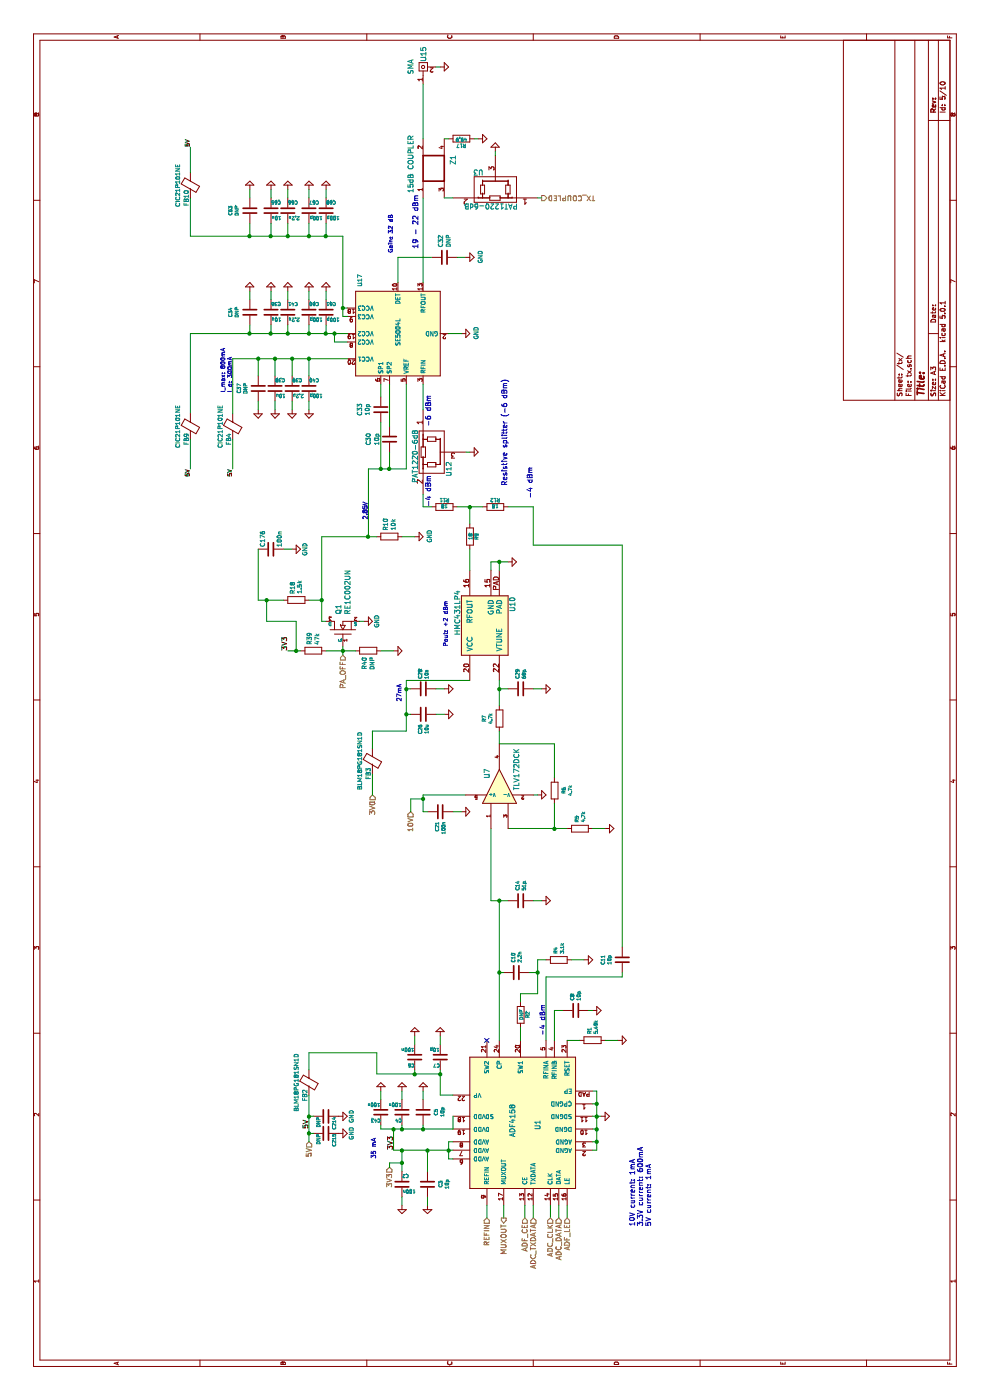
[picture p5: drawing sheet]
EESchema Schematic File Version 4
LIBS:fmcw-cache
EELAYER 26 0
EELAYER END
$Descr A3 16535 11693
encoding utf-8
Sheet 5 10
Title ""
Date ""
Rev ""
Comp ""
Comment1 ""
Comment2 ""
Comment3 ""
Comment4 ""
$EndDescr
$Comp
L fmcw-rescue:HMC431LP4-fmcw3-rescue U10
U 1 1
P 9100 5700
F 0 "U10" H 9400 5350 60  0000 C CNN
F 1 "HMC431LP4" H 9300 6000 60  0000 C CNN
F 2 "fmcw:VQFN-24" H 9100 5700 60  0001 C CNN
F 3 "http://www.analog.com/media/en/technical-documentation/data-sheets/hmc431.pdf" H 9100 5700 60  0001 C CNN
F 4 "" H 9100 5700 60  0001 C CNN "manf#"
F 5 "HMC431LP4ETR" H 0   0   50  0001 C CNN "MFN"
	1    9100 5700
	1    0    0    -1  
$EndComp
$Comp
L fmcw-rescue:ADF4158-fmcw3-rescue U1
U 1 1
P 1500 6150
F 0 "U1" H 3250 5950 60  0000 C CNN
F 1 "ADF4158" H 3300 6250 60  0000 C CNN
F 2 "fmcw:VFQFN-24" H 1500 6150 60  0001 C CNN
F 3 "http://www.analog.com/media/en/technical-documentation/data-sheets/ADF4158.pdf" H 1500 6150 60  0001 C CNN
F 4 "" H 1500 6150 60  0001 C CNN "manf#"
F 5 "ADF4158CCPZ" H 0   0   50  0001 C CNN "MFN"
	1    1500 6150
	1    0    0    -1  
$EndComp
$Comp
L fmcw-rescue:SMA-fmcw3-rescue U15
U 1 1
P 15750 5000
F 0 "U15" H 15900 5000 60  0000 C CNN
F 1 "SMA" H 15750 5150 60  0000 C CNN
F 2 "fmcw:CONSMA003.062" H 15750 5000 60  0001 C CNN
F 3 "" H 15750 5000 60  0000 C CNN
F 4 "" H 15750 5000 60  0001 C CNN "manf#"
F 5 "CONSMA003.062" H 0   0   50  0001 C CNN "MFN"
	1    15750 5000
	1    0    0    -1  
$EndComp
$Comp
L Device:C C3
U 1 1
P 2550 5050
F 0 "C3" V 2703 5050 40  0000 C CNN
F 1 "10p" V 2779 5050 40  0000 C CNN
F 2 "Capacitor_SMD:C_0402_1005Metric" H 2588 4900 30  0001 C CNN
F 3 "" H 2550 5050 60  0000 C CNN
	1    2550 5050
	0    1    1    0   
$EndComp
$Comp
L Device:C C2
U 1 1
P 2550 4750
F 0 "C2" H 2550 4850 40  0000 L CNN
F 1 "100n" H 2556 4665 40  0000 L CNN
F 2 "Capacitor_SMD:C_0402_1005Metric" H 2588 4600 30  0001 C CNN
F 3 "" H 2550 4750 60  0000 C CNN
	1    2550 4750
	0    1    1    0   
$EndComp
$Comp
L power:GND #PWR085
U 1 1
P 2300 5050
F 0 "#PWR085" H 2300 5050 30  0001 C CNN
F 1 "GND" H 2300 4980 30  0001 C CNN
F 2 "" H 2300 5050 60  0000 C CNN
F 3 "" H 2300 5050 60  0000 C CNN
	1    2300 5050
	0    1    1    0   
$EndComp
$Comp
L power:GND #PWR086
U 1 1
P 2300 4750
F 0 "#PWR086" H 2300 4750 30  0001 C CNN
F 1 "GND" H 2300 4680 30  0001 C CNN
F 2 "" H 2300 4750 60  0000 C CNN
F 3 "" H 2300 4750 60  0000 C CNN
	1    2300 4750
	0    1    1    0   
$EndComp
$Comp
L Device:C C5
U 1 1
P 3400 5000
F 0 "C5" V 3247 5000 40  0000 C CNN
F 1 "10p" V 3171 5000 40  0000 C CNN
F 2 "Capacitor_SMD:C_0402_1005Metric" H 3438 4850 30  0001 C CNN
F 3 "" H 3400 5000 60  0000 C CNN
	1    3400 5000
	0    -1   -1   0   
$EndComp
$Comp
L Device:C C4
U 1 1
P 3400 4750
F 0 "C4" H 3400 4850 40  0000 L CNN
F 1 "100n" H 3406 4665 40  0000 L CNN
F 2 "Capacitor_SMD:C_0402_1005Metric" H 3438 4600 30  0001 C CNN
F 3 "" H 3400 4750 60  0000 C CNN
	1    3400 4750
	0    -1   -1   0   
$EndComp
$Comp
L power:GND #PWR087
U 1 1
P 3650 4500
F 0 "#PWR087" H 3650 4500 30  0001 C CNN
F 1 "GND" H 3650 4430 30  0001 C CNN
F 2 "" H 3650 4500 60  0000 C CNN
F 3 "" H 3650 4500 60  0000 C CNN
	1    3650 4500
	0    -1   -1   0   
$EndComp
$Comp
L power:GND #PWR088
U 1 1
P 3650 5000
F 0 "#PWR088" H 3650 5000 30  0001 C CNN
F 1 "GND" H 3650 4930 30  0001 C CNN
F 2 "" H 3650 5000 60  0000 C CNN
F 3 "" H 3650 5000 60  0000 C CNN
	1    3650 5000
	0    -1   -1   0   
$EndComp
$Comp
L Device:C C7
U 1 1
P 4050 5200
F 0 "C7" H 4050 5300 40  0000 L CNN
F 1 "10p" H 4056 5115 40  0000 L CNN
F 2 "Capacitor_SMD:C_0402_1005Metric" H 4088 5050 30  0001 C CNN
F 3 "" H 4050 5200 60  0000 C CNN
	1    4050 5200
	0    -1   -1   0   
$EndComp
$Comp
L Device:C C6
U 1 1
P 4050 4900
F 0 "C6" H 4050 5000 40  0000 L CNN
F 1 "100n" H 4056 4815 40  0000 L CNN
F 2 "Capacitor_SMD:C_0402_1005Metric" H 4088 4750 30  0001 C CNN
F 3 "" H 4050 4900 60  0000 C CNN
	1    4050 4900
	0    -1   -1   0   
$EndComp
$Comp
L power:GND #PWR089
U 1 1
P 4300 5200
F 0 "#PWR089" H 4300 5200 30  0001 C CNN
F 1 "GND" H 4300 5130 30  0001 C CNN
F 2 "" H 4300 5200 60  0000 C CNN
F 3 "" H 4300 5200 60  0000 C CNN
	1    4300 5200
	0    -1   -1   0   
$EndComp
$Comp
L power:GND #PWR090
U 1 1
P 4300 4900
F 0 "#PWR090" H 4300 4900 30  0001 C CNN
F 1 "GND" H 4300 4830 30  0001 C CNN
F 2 "" H 4300 4900 60  0000 C CNN
F 3 "" H 4300 4900 60  0000 C CNN
	1    4300 4900
	0    -1   -1   0   
$EndComp
$Comp
L power:GND #PWR091
U 1 1
P 15750 5200
F 0 "#PWR091" H 15750 5200 30  0001 C CNN
F 1 "GND" H 15750 5130 30  0001 C CNN
F 2 "" H 15750 5200 60  0000 C CNN
F 3 "" H 15750 5200 60  0000 C CNN
	1    15750 5200
	1    0    0    -1  
$EndComp
$Comp
L power:GND #PWR092
U 1 1
P 3350 7100
F 0 "#PWR092" H 3350 7100 30  0001 C CNN
F 1 "GND" H 3350 7030 30  0001 C CNN
F 2 "" H 3350 7100 60  0000 C CNN
F 3 "" H 3350 7100 60  0000 C CNN
	1    3350 7100
	1    0    0    -1  
$EndComp
$Comp
L Device:C C8
U 1 1
P 4600 6800
F 0 "C8" H 4485 6762 40  0000 R CNN
F 1 "10p" H 4485 6838 40  0000 R CNN
F 2 "Capacitor_SMD:C_0402_1005Metric" H 4638 6650 30  0001 C CNN
F 3 "" H 4600 6800 60  0000 C CNN
	1    4600 6800
	-1   0    0    1   
$EndComp
$Comp
L power:GND #PWR093
U 1 1
P 4600 7000
F 0 "#PWR093" H 4600 7000 30  0001 C CNN
F 1 "GND" H 4600 6930 30  0001 C CNN
F 2 "" H 4600 7000 60  0000 C CNN
F 3 "" H 4600 7000 60  0000 C CNN
	1    4600 7000
	1    0    0    -1  
$EndComp
$Comp
L Device:R R1
U 1 1
P 4250 7000
F 0 "R1" H 4320 7038 40  0000 L CNN
F 1 "5.49k" H 4320 6962 40  0000 L CNN
F 2 "fmcw:R_0402b" V 4180 7000 30  0001 C CNN
F 3 "" H 4250 7000 30  0000 C CNN
	1    4250 7000
	1    0    0    -1  
$EndComp
$Comp
L power:GND #PWR094
U 1 1
P 4250 7300
F 0 "#PWR094" H 4250 7300 30  0001 C CNN
F 1 "GND" H 4250 7230 30  0001 C CNN
F 2 "" H 4250 7300 60  0000 C CNN
F 3 "" H 4250 7300 60  0000 C CNN
	1    4250 7300
	1    0    0    -1  
$EndComp
$Comp
L Device:C C10
U 1 1
P 5050 6100
F 0 "C10" H 5165 6138 40  0000 L CNN
F 1 "2.2n" H 5165 6062 40  0000 L CNN
F 2 "Capacitor_SMD:C_0402_1005Metric" H 5088 5950 30  0001 C CNN
F 3 "" H 5050 6100 60  0000 C CNN
	1    5050 6100
	1    0    0    -1  
$EndComp
$Comp
L Device:R R2
U 1 1
P 4550 6150
F 0 "R2" V 4630 6150 40  0000 C CNN
F 1 "DNP" V 4557 6151 40  0000 C CNN
F 2 "fmcw:R_0402b" V 4480 6150 30  0001 C CNN
F 3 "" H 4550 6150 30  0000 C CNN
	1    4550 6150
	0    1    1    0   
$EndComp
$Comp
L Device:R R4
U 1 1
P 5200 6600
F 0 "R4" H 5270 6638 40  0000 L CNN
F 1 "3.1k" H 5270 6562 40  0000 L CNN
F 2 "fmcw:R_0402b" V 5130 6600 30  0001 C CNN
F 3 "" H 5200 6600 30  0000 C CNN
	1    5200 6600
	1    0    0    -1  
$EndComp
$Comp
L power:GND #PWR095
U 1 1
P 5200 6900
F 0 "#PWR095" H 5200 6900 30  0001 C CNN
F 1 "GND" H 5200 6830 30  0001 C CNN
F 2 "" H 5200 6900 60  0000 C CNN
F 3 "" H 5200 6900 60  0000 C CNN
	1    5200 6900
	1    0    0    -1  
$EndComp
$Comp
L Device:C C26
U 1 1
P 8100 5000
F 0 "C26" H 7985 5038 40  0000 R CNN
F 1 "10u" H 7985 4962 40  0000 R CNN
F 2 "Capacitor_SMD:C_0805_2012Metric" H 8138 4850 30  0001 C CNN
F 3 "" H 8100 5000 60  0000 C CNN
F 4 "885012107014" H 0   0   50  0001 C CNN "MFN"
	1    8100 5000
	1    0    0    -1  
$EndComp
$Comp
L Device:C C28
U 1 1
P 8400 5000
F 0 "C28" H 8515 5038 40  0000 L CNN
F 1 "10n" H 8515 4962 40  0000 L CNN
F 2 "Capacitor_SMD:C_0402_1005Metric" H 8438 4850 30  0001 C CNN
F 3 "" H 8400 5000 60  0000 C CNN
	1    8400 5000
	1    0    0    -1  
$EndComp
$Comp
L power:GND #PWR096
U 1 1
P 8400 5250
F 0 "#PWR096" H 8400 5250 30  0001 C CNN
F 1 "GND" H 8400 5180 30  0001 C CNN
F 2 "" H 8400 5250 60  0000 C CNN
F 3 "" H 8400 5250 60  0000 C CNN
	1    8400 5250
	1    0    0    -1  
$EndComp
$Comp
L power:GND #PWR097
U 1 1
P 8100 5250
F 0 "#PWR097" H 8100 5250 30  0001 C CNN
F 1 "GND" H 8100 5180 30  0001 C CNN
F 2 "" H 8100 5250 60  0000 C CNN
F 3 "" H 8100 5250 60  0000 C CNN
	1    8100 5250
	1    0    0    -1  
$EndComp
$Comp
L power:GND #PWR098
U 1 1
P 9900 6000
F 0 "#PWR098" H 9900 6000 30  0001 C CNN
F 1 "GND" H 9900 5930 30  0001 C CNN
F 2 "" H 9900 6000 60  0000 C CNN
F 3 "" H 9900 6000 60  0000 C CNN
	1    9900 6000
	1    0    0    -1  
$EndComp
$Comp
L Device:R R11
U 1 1
P 10550 5250
F 0 "R11" V 10630 5250 40  0000 C CNN
F 1 "18" V 10557 5251 40  0000 C CNN
F 2 "fmcw:R_0402b" V 10480 5250 30  0001 C CNN
F 3 "" H 10550 5250 30  0000 C CNN
	1    10550 5250
	1    0    0    -1  
$EndComp
$Comp
L Device:R R12
U 1 1
P 10550 5850
F 0 "R12" V 10630 5850 40  0000 C CNN
F 1 "18" V 10557 5851 40  0000 C CNN
F 2 "fmcw:R_0402b" V 10480 5850 30  0001 C CNN
F 3 "" H 10550 5850 30  0000 C CNN
	1    10550 5850
	1    0    0    -1  
$EndComp
Text Notes 10800 6000 0    60   ~ 0
Resistive splitter (-6 dBm)
Text Notes 8900 5300 0    50   ~ 0
Pout: +2 dBm
Text Notes 4300 6450 0    60   ~ 0
-4 dBm
Text Notes 10550 5100 0    60   ~ 0
-4 dBm
$Comp
L fmcw-rescue:PAT1220-fmcw3-rescue U12
U 1 1
P 11200 5000
F 0 "U12" H 11400 4700 60  0000 C CNN
F 1 "PAT1220-6dB" H 11250 5100 60  0000 C CNN
F 2 "fmcw:PAT1220" H 11200 5000 60  0001 C CNN
F 3 "" H 11200 5000 60  0000 C CNN
	1    11200 5000
	-1   0    0    -1  
$EndComp
$Comp
L power:GND #PWR099
U 1 1
P 11200 5550
F 0 "#PWR099" H 11200 5550 30  0001 C CNN
F 1 "GND" H 11200 5480 30  0001 C CNN
F 2 "" H 11200 5550 60  0000 C CNN
F 3 "" H 11200 5550 60  0000 C CNN
	1    11200 5550
	1    0    0    -1  
$EndComp
Text Notes 8250 4750 0    50   ~ 0
27mA
Text Notes 11500 5100 0    60   ~ 0
-6 dBm
Text Label 2950 4650 0    60   ~ 0
3V3
$Comp
L Device:C C40
U 1 1
P 11950 3650
F 0 "C40" H 11950 3750 40  0000 L CNN
F 1 "100p" H 11956 3565 40  0000 L CNN
F 2 "Capacitor_SMD:C_0402_1005Metric" H 11988 3500 30  0001 C CNN
F 3 "" H 11950 3650 60  0000 C CNN
	1    11950 3650
	0    1    1    0   
$EndComp
$Comp
L Device:C C39
U 1 1
P 11950 3450
F 0 "C39" H 11950 3550 40  0000 L CNN
F 1 "2.2u" H 11956 3365 40  0000 L CNN
F 2 "Capacitor_SMD:C_0603_1608Metric" H 11988 3300 30  0001 C CNN
F 3 "" H 11950 3450 60  0000 C CNN
	1    11950 3450
	0    1    1    0   
$EndComp
$Comp
L Device:C C38
U 1 1
P 11950 3250
F 0 "C38" H 11950 3350 40  0000 L CNN
F 1 "10u" H 11956 3165 40  0000 L CNN
F 2 "Capacitor_SMD:C_0805_2012Metric" H 11988 3100 30  0001 C CNN
F 3 "" H 11950 3250 60  0000 C CNN
F 4 "885012107014" H 0   0   50  0001 C CNN "MFN"
	1    11950 3250
	0    1    1    0   
$EndComp
$Comp
L power:GND #PWR0104
U 1 1
P 11700 3050
F 0 "#PWR0104" H 11700 3050 30  0001 C CNN
F 1 "GND" H 11700 2980 30  0001 C CNN
F 2 "" H 11700 3050 60  0000 C CNN
F 3 "" H 11700 3050 60  0000 C CNN
	1    11700 3050
	0    1    1    0   
$EndComp
$Comp
L Device:C C37
U 1 1
P 11950 3050
F 0 "C37" V 11721 3050 40  0000 C CNN
F 1 "DNP" V 11797 3050 40  0000 C CNN
F 2 "Capacitor_SMD:C_0603_1608Metric" H 11988 2900 30  0001 C CNN
F 3 "" H 11950 3050 60  0000 C CNN
	1    11950 3050
	0    1    1    0   
$EndComp
Text Label 11000 2750 2    50   ~ 0
5V
Text Notes 13550 4650 0    50   ~ 0
Gain: 32 dB
Text Notes 13600 4950 0    60   ~ 0
19 - 22 dBm
$Comp
L power:GND #PWR0110
U 1 1
P 7150 6350
F 0 "#PWR0110" H 7150 6350 30  0001 C CNN
F 1 "GND" H 7150 6280 30  0001 C CNN
F 2 "" H 7150 6350 60  0000 C CNN
F 3 "" H 7150 6350 60  0000 C CNN
	1    7150 6350
	1    0    0    -1  
$EndComp
$Comp
L Device:C C21
U 1 1
P 6950 5200
F 0 "C21" H 6835 5238 40  0000 R CNN
F 1 "100n" H 6835 5162 40  0000 R CNN
F 2 "Capacitor_SMD:C_0402_1005Metric" H 6988 5050 30  0001 C CNN
F 3 "" H 6950 5200 60  0000 C CNN
	1    6950 5200
	1    0    0    -1  
$EndComp
$Comp
L power:GND #PWR0111
U 1 1
P 6950 5450
F 0 "#PWR0111" H 6950 5450 30  0001 C CNN
F 1 "GND" H 6950 5380 30  0001 C CNN
F 2 "" H 6950 5450 60  0000 C CNN
F 3 "" H 6950 5450 60  0000 C CNN
	1    6950 5450
	1    0    0    -1  
$EndComp
Text Notes 10650 6300 0    60   ~ 0
-4 dBm
$Comp
L Device:R R7
U 1 1
P 8050 5900
F 0 "R7" V 7866 5900 40  0000 C CNN
F 1 "4.7k" V 7942 5900 40  0000 C CNN
F 2 "fmcw:R_0402b" V 7980 5900 30  0001 C CNN
F 3 "" H 8050 5900 30  0000 C CNN
	1    8050 5900
	0    1    1    0   
$EndComp
$Comp
L Device:C C29
U 1 1
P 8400 6150
F 0 "C29" H 8515 6188 40  0000 L CNN
F 1 "68p" H 8515 6112 40  0000 L CNN
F 2 "Capacitor_SMD:C_0402_1005Metric" H 8438 6000 30  0001 C CNN
F 3 "" H 8400 6150 60  0000 C CNN
	1    8400 6150
	1    0    0    -1  
$EndComp
$Comp
L power:GND #PWR0112
U 1 1
P 8400 6400
F 0 "#PWR0112" H 8400 6400 30  0001 C CNN
F 1 "GND" H 8400 6330 30  0001 C CNN
F 2 "" H 8400 6400 60  0000 C CNN
F 3 "" H 8400 6400 60  0000 C CNN
	1    8400 6400
	1    0    0    -1  
$EndComp
$Comp
L Device:R R6
U 1 1
P 7200 6550
F 0 "R6" V 7308 6550 40  0000 C CNN
F 1 "4.7k" V 7384 6550 40  0000 C CNN
F 2 "fmcw:R_0402b" V 7130 6550 30  0001 C CNN
F 3 "" H 7200 6550 30  0000 C CNN
	1    7200 6550
	0    1    1    0   
$EndComp
$Comp
L Device:R R5
U 1 1
P 6750 6850
F 0 "R5" H 6820 6888 40  0000 L CNN
F 1 "4.7k" H 6820 6812 40  0000 L CNN
F 2 "fmcw:R_0402b" V 6680 6850 30  0001 C CNN
F 3 "" H 6750 6850 30  0000 C CNN
	1    6750 6850
	1    0    0    -1  
$EndComp
$Comp
L power:GND #PWR0113
U 1 1
P 6750 7150
F 0 "#PWR0113" H 6750 7150 30  0001 C CNN
F 1 "GND" H 6750 7080 30  0001 C CNN
F 2 "" H 6750 7150 60  0000 C CNN
F 3 "" H 6750 7150 60  0000 C CNN
	1    6750 7150
	1    0    0    -1  
$EndComp
$Comp
L Device:C C14
U 1 1
P 5900 6150
F 0 "C14" H 6015 6188 40  0000 L CNN
F 1 "51p" H 6015 6112 40  0000 L CNN
F 2 "Capacitor_SMD:C_0402_1005Metric" H 5938 6000 30  0001 C CNN
F 3 "" H 5900 6150 60  0000 C CNN
	1    5900 6150
	1    0    0    -1  
$EndComp
$Comp
L power:GND #PWR0114
U 1 1
P 5900 6400
F 0 "#PWR0114" H 5900 6400 30  0001 C CNN
F 1 "GND" H 5900 6330 30  0001 C CNN
F 2 "" H 5900 6400 60  0000 C CNN
F 3 "" H 5900 6400 60  0000 C CNN
	1    5900 6400
	1    0    0    -1  
$EndComp
$Comp
L fmcw-rescue:PAT1220-fmcw3-rescue U3
U 1 1
P 14200 5850
F 0 "U3" H 14400 5550 60  0000 C CNN
F 1 "PAT1220-6dB" H 14250 5950 60  0000 C CNN
F 2 "fmcw:PAT1220" H 14200 5850 60  0001 C CNN
F 3 "" H 14200 5850 60  0000 C CNN
	1    14200 5850
	0    -1   -1   0   
$EndComp
$Comp
L power:GND #PWR0115
U 1 1
P 14750 5850
F 0 "#PWR0115" H 14750 5850 30  0001 C CNN
F 1 "GND" H 14750 5780 30  0001 C CNN
F 2 "" H 14750 5850 60  0000 C CNN
F 3 "" H 14750 5850 60  0000 C CNN
	1    14750 5850
	0    -1   -1   0   
$EndComp
$Comp
L Device:C C11
U 1 1
P 5200 7350
F 0 "C11" V 4971 7350 40  0000 C CNN
F 1 "10p" V 5047 7350 40  0000 C CNN
F 2 "Capacitor_SMD:C_0402_1005Metric" H 5238 7200 30  0001 C CNN
F 3 "" H 5200 7350 60  0000 C CNN
	1    5200 7350
	0    1    1    0   
$EndComp
$Comp
L fmcw-rescue:BRANCHLINE-fmcw3-rescue Z1
U 1 1
P 14550 5150
F 0 "Z1" H 14650 4950 60  0000 C CNN
F 1 "15dB COUPLER" H 14600 5450 60  0000 C CNN
F 2 "fmcw:coupler" H 14600 5000 60  0001 C CNN
F 3 "" H 14600 5000 60  0000 C CNN
	1    14550 5150
	1    0    0    -1  
$EndComp
Text Notes 2850 4450 0    50   ~ 0
35 mA
Text Notes 11900 2750 0    50   ~ 0
I_max: 800mA\nI_q: 300mA
$Comp
L Device:R R18
U 1 1
P 9450 3500
F 0 "R18" H 9520 3545 50  0000 L CNN
F 1 "1.5k" H 9520 3462 50  0000 L CNN
F 2 "fmcw:R_0402b" V 9380 3500 30  0001 C CNN
F 3 "" H 9450 3500 30  0000 C CNN
	1    9450 3500
	1    0    0    -1  
$EndComp
$Comp
L Device:R R17
U 1 1
P 14900 5450
F 0 "R17" V 14980 5450 40  0000 C CNN
F 1 "49.9" V 14907 5451 40  0000 C CNN
F 2 "fmcw:R_0402b" V 14830 5450 30  0001 C CNN
F 3 "" H 14900 5450 30  0000 C CNN
	1    14900 5450
	-1   0    0    1   
$EndComp
$Comp
L power:GND #PWR0116
U 1 1
P 14900 5650
F 0 "#PWR0116" H 14900 5650 30  0001 C CNN
F 1 "GND" H 14900 5580 30  0001 C CNN
F 2 "" H 14900 5650 60  0000 C CNN
F 3 "" H 14900 5650 60  0000 C CNN
	1    14900 5650
	1    0    0    -1  
$EndComp
$Comp
L Device:C C43
U 1 1
P 3400 4500
F 0 "C43" H 3400 4600 40  0000 L CNN
F 1 "100n" H 3406 4415 40  0000 L CNN
F 2 "Capacitor_SMD:C_0402_1005Metric" H 3438 4350 30  0001 C CNN
F 3 "" H 3400 4500 60  0000 C CNN
	1    3400 4500
	0    -1   -1   0   
$EndComp
$Comp
L power:GND #PWR0117
U 1 1
P 3650 4750
F 0 "#PWR0117" H 3650 4750 30  0001 C CNN
F 1 "GND" H 3650 4680 30  0001 C CNN
F 2 "" H 3650 4750 60  0000 C CNN
F 3 "" H 3650 4750 60  0000 C CNN
	1    3650 4750
	0    -1   -1   0   
$EndComp
$Comp
L fmcw-rescue:MOS_N_GSD-fmcw3-rescue Q1
U 1 1
P 9100 4050
F 0 "Q1" H 9277 4103 60  0000 L CNN
F 1 "RE1C002UN" H 9277 3997 60  0000 L CNN
F 2 "fmcw:SOT-416" H 9100 4050 60  0001 C CNN
F 3 "" H 9100 4050 60  0000 C CNN
	1    9100 4050
	1    0    0    -1  
$EndComp
NoConn ~ 4250 5750
Wire Wire Line
	2300 4750 2400 4750
Wire Wire Line
	2300 5050 2400 5050
Wire Wire Line
	2850 5350 2850 5300
Wire Wire Line
	2850 5300 2950 5300
Wire Wire Line
	2950 4650 2950 4750
Wire Wire Line
	3050 5300 3050 5350
Connection ~ 2950 5300
Wire Wire Line
	2700 5050 2950 5050
Wire Wire Line
	2700 4750 2800 4750
Connection ~ 2950 5050
Connection ~ 2950 4750
Wire Wire Line
	3200 5350 3350 5350
Wire Wire Line
	3200 4500 3200 4650
Connection ~ 3200 5000
Wire Wire Line
	3200 4650 2950 4650
Connection ~ 3200 4750
Wire Wire Line
	3550 5000 3650 5000
Wire Wire Line
	3550 4500 3650 4500
Wire Wire Line
	3850 4450 3850 4900
Wire Wire Line
	3600 5200 3600 5350
Wire Wire Line
	4200 4900 4300 4900
Wire Wire Line
	4200 5200 4300 5200
Wire Wire Line
	15750 5150 15750 5200
Wire Wire Line
	2950 7000 2950 7050
Wire Wire Line
	2950 7050 3050 7050
Wire Wire Line
	3050 7050 3050 7000
Wire Wire Line
	3200 7050 3200 7000
Connection ~ 3050 7050
Wire Wire Line
	3350 7000 3350 7050
Connection ~ 3200 7050
Wire Wire Line
	3500 7050 3500 7000
Connection ~ 3350 7050
Wire Wire Line
	3650 7050 3650 7000
Connection ~ 3500 7050
Wire Wire Line
	4250 6700 4250 6850
Wire Wire Line
	4250 7150 4250 7300
Wire Wire Line
	2150 6500 2300 6500
Wire Wire Line
	2150 6600 2300 6600
Wire Wire Line
	2150 6700 2300 6700
Wire Wire Line
	2150 6200 2300 6200
Wire Wire Line
	2150 6300 2300 6300
Wire Wire Line
	4800 6350 5050 6350
Wire Wire Line
	5050 6250 5050 6350
Wire Wire Line
	4800 6350 4800 6150
Connection ~ 5050 6350
Wire Wire Line
	4250 6150 4400 6150
Wire Wire Line
	4250 5900 5050 5900
Connection ~ 5050 5900
Wire Wire Line
	8500 4800 8500 5550
Wire Wire Line
	7900 4800 8100 4800
Connection ~ 8400 4800
Wire Wire Line
	8100 5150 8100 5250
Wire Wire Line
	8400 5150 8400 5250
Wire Wire Line
	9900 5800 9900 5900
Wire Wire Line
	9900 5800 9800 5800
Wire Wire Line
	9800 5900 9900 5900
Connection ~ 9900 5900
Wire Wire Line
	10550 5400 10550 5550
Connection ~ 10550 5550
Wire Wire Line
	4250 6450 5000 6450
Wire Wire Line
	5000 6450 5000 7350
Wire Wire Line
	11200 5500 11200 5550
Wire Wire Line
	7150 6300 7150 6350
Wire Wire Line
	6950 5350 6950 5450
Wire Wire Line
	7150 5000 7150 5500
Wire Wire Line
	6950 5000 7100 5000
Wire Wire Line
	10550 6300 10100 6300
Wire Wire Line
	8200 5900 8400 5900
Wire Wire Line
	8400 5900 8400 6000
Connection ~ 8400 5900
Wire Wire Line
	7750 5900 7900 5900
Wire Wire Line
	8400 6300 8400 6400
Wire Wire Line
	7750 6550 7750 5900
Wire Wire Line
	7350 6550 7750 6550
Wire Wire Line
	6750 6550 7050 6550
Wire Wire Line
	6750 6000 6750 6550
Connection ~ 6750 6550
Wire Wire Line
	6750 7000 6750 7150
Wire Wire Line
	5200 6750 5200 6900
Wire Wire Line
	5900 5800 5900 5900
Connection ~ 5900 5900
Wire Wire Line
	5900 6300 5900 6400
Wire Wire Line
	2150 5950 2300 5950
Wire Wire Line
	2150 5750 2300 5750
Wire Wire Line
	14700 5850 14750 5850
Wire Wire Line
	10100 6300 10100 7350
Wire Wire Line
	10100 7350 5350 7350
Wire Wire Line
	9450 3050 9450 3150
Wire Wire Line
	9200 3800 9450 3800
Wire Wire Line
	9200 3800 9200 3850
Connection ~ 9450 3800
Wire Wire Line
	9200 4300 9200 4250
Wire Wire Line
	8800 4050 8850 4050
Wire Wire Line
	10550 6000 10550 6300
Wire Wire Line
	14900 5600 14900 5650
Wire Wire Line
	14200 6350 14200 6400
Wire Wire Line
	14200 5250 14200 5350
Connection ~ 3200 4650
Wire Wire Line
	3550 4750 3650 4750
Wire Wire Line
	5900 5800 6750 5800
$Comp
L Device:R R39
U 1 1
P 8850 3700
F 0 "R39" H 8920 3746 50  0000 L CNN
F 1 "47k" H 8920 3655 50  0000 L CNN
F 2 "fmcw:R_0402b" V 8780 3700 30  0001 C CNN
F 3 "" H 8850 3700 30  0000 C CNN
	1    8850 3700
	1    0    0    -1  
$EndComp
$Comp
L Device:R R40
U 1 1
P 8850 4350
F 0 "R40" H 8780 4396 50  0000 R CNN
F 1 "DNP" H 8780 4305 50  0000 R CNN
F 2 "fmcw:R_0402b" V 8780 4350 30  0001 C CNN
F 3 "" H 8850 4350 30  0000 C CNN
	1    8850 4350
	1    0    0    -1  
$EndComp
$Comp
L power:GND #PWR0118
U 1 1
P 8850 4650
F 0 "#PWR0118" H 8850 4650 30  0001 C CNN
F 1 "GND" H 8850 4580 30  0001 C CNN
F 2 "" H 8850 4650 60  0000 C CNN
F 3 "" H 8850 4650 60  0000 C CNN
	1    8850 4650
	1    0    0    -1  
$EndComp
Wire Wire Line
	8850 4500 8850 4650
Wire Wire Line
	8850 3850 8850 4050
Connection ~ 8850 4050
Wire Wire Line
	8850 3400 8850 3500
Text Label 8850 3400 0    60   ~ 0
3V3
Wire Wire Line
	10550 5000 10550 5100
Wire Wire Line
	8100 4850 8100 4800
Wire Wire Line
	8400 4800 8400 4850
Wire Wire Line
	6950 5000 6950 5050
Wire Wire Line
	5200 6350 5200 6450
Wire Wire Line
	5000 7350 5050 7350
Wire Wire Line
	5050 5950 5050 5900
Wire Wire Line
	4800 6150 4700 6150
Wire Wire Line
	3850 4900 3900 4900
Connection ~ 3850 5200
Wire Wire Line
	3250 4500 3200 4500
Text HLabel 2150 5750 0    60   Input ~ 0
REFIN
Text HLabel 2150 5950 0    60   Output ~ 0
MUXOUT
Text HLabel 2150 6200 0    60   Input ~ 0
ADF_CE
Text HLabel 2150 6300 0    60   Input ~ 0
ADC_TXDATA
Text HLabel 2150 6500 0    60   Input ~ 0
ADC_CLK
Text HLabel 2150 6600 0    60   Input ~ 0
ADC_DATA
Text HLabel 2150 6700 0    60   Input ~ 0
ADF_LE
Wire Wire Line
	14900 5300 14900 5250
Text HLabel 6950 4850 0    60   Input ~ 0
10V
Wire Wire Line
	6950 4850 7100 4850
Wire Wire Line
	7100 4850 7100 5000
Connection ~ 7100 5000
Text HLabel 3050 3650 0    60   Input ~ 0
5V
Text HLabel 2750 4600 0    60   Input ~ 0
3V3
Wire Wire Line
	2750 4600 2800 4600
Wire Wire Line
	2800 4600 2800 4750
Connection ~ 2800 4750
Text HLabel 14200 6400 3    60   Output ~ 0
TX_COUPLED
Text Notes 2050 7700 0    60   ~ 0
10V current: 1mA\n3.3V current: 600mA\n5V current: 1mA
Text HLabel 7150 4400 0    60   Input ~ 0
3V0
Connection ~ 8100 4800
$Comp
L Device:Ferrite_Bead FB2
U 1 1
P 3750 3650
F 0 "FB2" V 3700 3500 50  0000 C CNN
F 1 "BLM18PG181SN1D" V 3600 3650 50  0000 C CNN
F 2 "fmcw:C_0603b" H 3750 3650 60  0001 C CNN
F 3 "" H 3750 3650 60  0000 C CNN
	1    3750 3650
	0    1    1    0   
$EndComp
Wire Wire Line
	3050 3650 3150 3650
Wire Wire Line
	3600 5200 3850 5200
Wire Wire Line
	4100 4450 3850 4450
Wire Wire Line
	4100 3650 4100 4450
Connection ~ 3850 4900
Wire Wire Line
	3250 4750 3200 4750
Wire Wire Line
	3250 5000 3200 5000
$Comp
L Device:Ferrite_Bead FB4
U 1 1
P 11500 2750
F 0 "FB4" V 11450 2600 50  0000 C CNN
F 1 "CIC21P101NE" V 11350 2750 50  0000 C CNN
F 2 "fmcw:C_0603b" H 11500 2750 60  0001 C CNN
F 3 "" H 11500 2750 60  0000 C CNN
	1    11500 2750
	0    1    1    0   
$EndComp
$Comp
L Device:Ferrite_Bead FB3
U 1 1
P 7550 4400
F 0 "FB3" V 7500 4250 50  0000 C CNN
F 1 "BLM18PG181SN1D" V 7400 4400 50  0000 C CNN
F 2 "fmcw:C_0603b" H 7550 4400 60  0001 C CNN
F 3 "" H 7550 4400 60  0000 C CNN
	1    7550 4400
	0    1    1    0   
$EndComp
Wire Wire Line
	7900 4400 7900 4800
Wire Wire Line
	10700 5000 10550 5000
Text HLabel 8800 4050 0    60   Input ~ 0
PA_OFF
$Comp
L fmcw-rescue:TLV172DCK-fmcw3-rescue U7
U 1 1
P 7250 5900
F 0 "U7" H 7400 6050 60  0000 C CNN
F 1 "TLV172DCK" H 7450 5700 60  0000 C CNN
F 2 "Package_TO_SOT_SMD:SOT-353_SC-70-5" H 7250 5900 60  0001 C CNN
F 3 "http://www.ti.com/lit/ds/symlink/tlv172.pdf" H 7250 5900 60  0001 C CNN
	1    7250 5900
	1    0    0    -1  
$EndComp
$Comp
L power:GND #PWR0120
U 1 1
P 9200 4300
F 0 "#PWR0120" H 9200 4050 50  0001 C CNN
F 1 "GND" H 9200 4150 50  0000 C CNN
F 2 "" H 9200 4300 60  0000 C CNN
F 3 "" H 9200 4300 60  0000 C CNN
	1    9200 4300
	1    0    0    -1  
$EndComp
Wire Wire Line
	9450 3800 9450 3650
$Comp
L Device:C C176
U 1 1
P 10050 3200
F 0 "C176" H 10075 3300 50  0000 L CNN
F 1 "100n" H 10075 3100 50  0000 L CNN
F 2 "Capacitor_SMD:C_0402_1005Metric" H 10088 3050 30  0001 C CNN
F 3 "" H 10050 3200 60  0000 C CNN
	1    10050 3200
	1    0    0    -1  
$EndComp
$Comp
L power:GND #PWR0121
U 1 1
P 10050 3450
F 0 "#PWR0121" H 10050 3200 50  0001 C CNN
F 1 "GND" H 10050 3300 50  0000 C CNN
F 2 "" H 10050 3450 60  0000 C CNN
F 3 "" H 10050 3450 60  0000 C CNN
	1    10050 3450
	1    0    0    -1  
$EndComp
Wire Wire Line
	10050 3050 9450 3050
Connection ~ 9450 3150
$Comp
L Device:C C214
U 1 1
P 3350 3850
F 0 "C214" H 3350 3950 40  0000 L CNN
F 1 "DNP" H 3356 3765 40  0000 L CNN
F 2 "Capacitor_SMD:C_0805_2012Metric" H 3388 3700 30  0001 C CNN
F 3 "" H 3350 3850 60  0000 C CNN
	1    3350 3850
	-1   0    0    1   
$EndComp
$Comp
L power:GND #PWR0122
U 1 1
P 3350 4000
F 0 "#PWR0122" H 3350 3750 50  0001 C CNN
F 1 "GND" H 3350 3850 50  0000 C CNN
F 2 "" H 3350 4000 60  0000 C CNN
F 3 "" H 3350 4000 60  0000 C CNN
	1    3350 4000
	1    0    0    -1  
$EndComp
Wire Wire Line
	3350 3700 3350 3650
Connection ~ 3350 3650
$Comp
L Device:C C215
U 1 1
P 3150 3850
F 0 "C215" H 3150 3950 40  0000 L CNN
F 1 "DNP" H 3156 3765 40  0000 L CNN
F 2 "Capacitor_SMD:C_0805_2012Metric" H 3188 3700 30  0001 C CNN
F 3 "" H 3150 3850 60  0000 C CNN
	1    3150 3850
	-1   0    0    1   
$EndComp
Wire Wire Line
	3150 3700 3150 3650
Connection ~ 3150 3650
$Comp
L power:GND #PWR0123
U 1 1
P 3150 4000
F 0 "#PWR0123" H 3150 3750 50  0001 C CNN
F 1 "GND" H 3150 3850 50  0000 C CNN
F 2 "" H 3150 4000 60  0000 C CNN
F 3 "" H 3150 4000 60  0000 C CNN
	1    3150 4000
	1    0    0    -1  
$EndComp
Wire Wire Line
	2950 5300 3050 5300
Wire Wire Line
	2950 5300 2950 5350
Wire Wire Line
	2950 5050 2950 5300
Wire Wire Line
	2950 4750 2950 5050
Wire Wire Line
	3200 5000 3200 5350
Wire Wire Line
	3200 4750 3200 5000
Wire Wire Line
	3050 7050 3200 7050
Wire Wire Line
	3200 7050 3350 7050
Wire Wire Line
	3350 7050 3350 7100
Wire Wire Line
	3350 7050 3500 7050
Wire Wire Line
	3500 7050 3650 7050
Wire Wire Line
	5050 6350 5200 6350
Wire Wire Line
	5050 5900 5900 5900
Wire Wire Line
	8400 4800 8500 4800
Wire Wire Line
	9900 5900 9900 6000
Wire Wire Line
	10550 5550 10550 5700
Wire Wire Line
	8400 5900 8500 5900
Wire Wire Line
	6750 6550 6750 6700
Wire Wire Line
	5900 5900 5900 6000
Wire Wire Line
	3200 4650 3200 4750
Wire Wire Line
	8850 4050 8900 4050
Wire Wire Line
	8850 4050 8850 4200
Wire Wire Line
	3850 5200 3900 5200
Wire Wire Line
	7100 5000 7150 5000
Wire Wire Line
	2800 4750 2950 4750
Wire Wire Line
	8100 4800 8400 4800
Wire Wire Line
	3850 4900 3850 5200
Wire Wire Line
	9450 3150 9450 3350
Wire Wire Line
	3150 3650 3350 3650
Wire Wire Line
	9200 3150 9450 3150
Wire Wire Line
	9200 3150 9200 3500
Wire Wire Line
	9200 3500 8850 3500
Connection ~ 8850 3500
Wire Wire Line
	8850 3500 8850 3550
$Comp
L power:GND #PWR0256
U 1 1
P 12600 5450
F 0 "#PWR0256" H 12600 5200 50  0001 C CNN
F 1 "GND" H 12605 5277 50  0000 C CNN
F 2 "" H 12600 5450 50  0001 C CNN
F 3 "" H 12600 5450 50  0001 C CNN
	1    12600 5450
	1    0    0    -1  
$EndComp
Wire Wire Line
	13500 4700 13500 5100
$Comp
L Device:C C32
U 1 1
P 13500 5250
F 0 "C32" H 13615 5296 50  0000 L CNN
F 1 "DNP" H 13615 5205 50  0000 L CNN
F 2 "Capacitor_SMD:C_0603_1608Metric" H 13538 5100 50  0001 C CNN
F 3 "~" H 13500 5250 50  0001 C CNN
	1    13500 5250
	1    0    0    -1  
$EndComp
Wire Wire Line
	13500 5400 13500 5500
$Comp
L power:GND #PWR0100
U 1 1
P 13500 5500
F 0 "#PWR0100" H 13500 5250 50  0001 C CNN
F 1 "GND" H 13505 5327 50  0000 C CNN
F 2 "" H 13500 5500 50  0001 C CNN
F 3 "" H 13500 5500 50  0001 C CNN
	1    13500 5500
	1    0    0    -1  
$EndComp
Wire Wire Line
	3350 3650 3600 3650
Wire Wire Line
	3900 3650 4100 3650
Wire Wire Line
	7150 4400 7400 4400
Wire Wire Line
	7700 4400 7900 4400
Wire Wire Line
	11000 2750 11350 2750
Wire Wire Line
	11650 2750 12300 2750
Wire Wire Line
	4600 6950 4600 7000
Wire Wire Line
	4250 6550 4600 6550
Wire Wire Line
	4600 6550 4600 6650
$Comp
L RF:SE5004L U17
U 1 1
P 12600 4700
F 0 "U17" H 13150 5150 50  0000 L CNN
F 1 "SE5004L" H 12450 4700 50  0000 L CNN
F 2 "Package_DFN_QFN:QFN-20-1EP_4x4mm_P0.5mm_EP2.5x2.5mm" H 12500 4600 50  0001 C CNN
F 3 "http://www.skyworksinc.com/uploads/documents/SE5004L_202393B.pdf" H 12600 4700 50  0001 C CNN
	1    12600 4700
	1    0    0    -1  
$EndComp
Text Label 3200 3650 0    60   ~ 0
5V
$Comp
L Device:C C30
U 1 1
P 11350 4600
F 0 "C30" V 11100 4600 50  0000 C CNN
F 1 "10p" V 11200 4600 50  0000 C CNN
F 2 "" H 11388 4450 50  0001 C CNN
F 3 "~" H 11350 4600 50  0001 C CNN
	1    11350 4600
	0    1    1    0   
$EndComp
$Comp
L Device:C C33
U 1 1
P 11700 4500
F 0 "C33" V 11448 4500 50  0000 C CNN
F 1 "10p" V 11539 4500 50  0000 C CNN
F 2 "" H 11738 4350 50  0001 C CNN
F 3 "~" H 11700 4500 50  0001 C CNN
	1    11700 4500
	0    1    1    0   
$EndComp
$Comp
L Device:R R10
U 1 1
P 10200 4600
F 0 "R10" H 10270 4646 50  0000 L CNN
F 1 "10k" H 10270 4555 50  0000 L CNN
F 2 "" V 10130 4600 50  0001 C CNN
F 3 "~" H 10200 4600 50  0001 C CNN
	1    10200 4600
	1    0    0    -1  
$EndComp
$Comp
L power:GND #PWR033
U 1 1
P 10200 4900
F 0 "#PWR033" H 10200 4650 50  0001 C CNN
F 1 "GND" H 10205 4727 50  0000 C CNN
F 2 "" H 10200 4900 50  0001 C CNN
F 3 "" H 10200 4900 50  0001 C CNN
	1    10200 4900
	1    0    0    -1  
$EndComp
Wire Wire Line
	10200 4750 10200 4900
Wire Wire Line
	9450 3800 10200 3800
Text Notes 10400 4350 0    50   ~ 0
2.85V
Wire Wire Line
	10050 3450 10050 3350
Wire Wire Line
	12300 2750 12300 3050
Wire Wire Line
	11700 3050 11800 3050
Wire Wire Line
	12100 3050 12300 3050
Connection ~ 12300 3050
$Comp
L power:GND #PWR047
U 1 1
P 11700 3250
F 0 "#PWR047" H 11700 3250 30  0001 C CNN
F 1 "GND" H 11700 3180 30  0001 C CNN
F 2 "" H 11700 3250 60  0000 C CNN
F 3 "" H 11700 3250 60  0000 C CNN
	1    11700 3250
	0    1    1    0   
$EndComp
Wire Wire Line
	11700 3250 11800 3250
Wire Wire Line
	12300 3050 12300 3250
$Comp
L power:GND #PWR068
U 1 1
P 11700 3450
F 0 "#PWR068" H 11700 3450 30  0001 C CNN
F 1 "GND" H 11700 3380 30  0001 C CNN
F 2 "" H 11700 3450 60  0000 C CNN
F 3 "" H 11700 3450 60  0000 C CNN
	1    11700 3450
	0    1    1    0   
$EndComp
$Comp
L power:GND #PWR079
U 1 1
P 11700 3650
F 0 "#PWR079" H 11700 3650 30  0001 C CNN
F 1 "GND" H 11700 3580 30  0001 C CNN
F 2 "" H 11700 3650 60  0000 C CNN
F 3 "" H 11700 3650 60  0000 C CNN
	1    11700 3650
	0    1    1    0   
$EndComp
Wire Wire Line
	12100 3250 12300 3250
Connection ~ 12300 3250
Wire Wire Line
	12300 3250 12300 3450
Wire Wire Line
	12100 3450 12300 3450
Connection ~ 12300 3450
Wire Wire Line
	12300 3450 12300 3650
Wire Wire Line
	12100 3650 12300 3650
Connection ~ 12300 3650
Wire Wire Line
	11700 3450 11800 3450
Wire Wire Line
	11700 3650 11800 3650
Wire Wire Line
	12300 3650 12300 4100
Wire Wire Line
	12600 4100 12600 3950
Wire Wire Line
	12600 2250 11650 2250
Text Label 11000 2250 2    50   ~ 0
5V
$Comp
L Device:Ferrite_Bead FB9
U 1 1
P 11500 2250
F 0 "FB9" V 11450 2100 50  0000 C CNN
F 1 "CIC21P101NE" V 11350 2250 50  0000 C CNN
F 2 "fmcw:C_0603b" H 11500 2250 60  0001 C CNN
F 3 "" H 11500 2250 60  0000 C CNN
	1    11500 2250
	0    1    1    0   
$EndComp
Wire Wire Line
	11350 2250 11000 2250
Wire Wire Line
	12500 4100 12500 3950
Wire Wire Line
	12500 3950 12600 3950
Connection ~ 12600 3950
Wire Wire Line
	12600 3950 12600 3850
$Comp
L Device:C C60
U 1 1
P 12850 3650
F 0 "C60" H 12850 3750 40  0000 L CNN
F 1 "100p" H 12856 3565 40  0000 L CNN
F 2 "Capacitor_SMD:C_0402_1005Metric" H 12888 3500 30  0001 C CNN
F 3 "" H 12850 3650 60  0000 C CNN
	1    12850 3650
	0    1    1    0   
$EndComp
$Comp
L Device:C C61
U 1 1
P 12850 3850
F 0 "C61" H 12850 3950 40  0000 L CNN
F 1 "100p" H 12856 3765 40  0000 L CNN
F 2 "Capacitor_SMD:C_0402_1005Metric" H 12888 3700 30  0001 C CNN
F 3 "" H 12850 3850 60  0000 C CNN
	1    12850 3850
	0    1    1    0   
$EndComp
$Comp
L power:GND #PWR0105
U 1 1
P 13100 3650
F 0 "#PWR0105" H 13100 3650 30  0001 C CNN
F 1 "GND" H 13100 3580 30  0001 C CNN
F 2 "" H 13100 3650 60  0000 C CNN
F 3 "" H 13100 3650 60  0000 C CNN
	1    13100 3650
	0    -1   -1   0   
$EndComp
Wire Wire Line
	13000 3650 13100 3650
$Comp
L power:GND #PWR0106
U 1 1
P 13100 3850
F 0 "#PWR0106" H 13100 3850 30  0001 C CNN
F 1 "GND" H 13100 3780 30  0001 C CNN
F 2 "" H 13100 3850 60  0000 C CNN
F 3 "" H 13100 3850 60  0000 C CNN
	1    13100 3850
	0    -1   -1   0   
$EndComp
Wire Wire Line
	13000 3850 13100 3850
Wire Wire Line
	12700 3650 12600 3650
Connection ~ 12600 3650
Wire Wire Line
	12600 3650 12600 3400
Wire Wire Line
	12700 3850 12600 3850
Connection ~ 12600 3850
Wire Wire Line
	12600 3850 12600 3650
$Comp
L Device:C C41
U 1 1
P 12850 3400
F 0 "C41" H 12850 3500 40  0000 L CNN
F 1 "2.2u" H 12856 3315 40  0000 L CNN
F 2 "Capacitor_SMD:C_0603_1608Metric" H 12888 3250 30  0001 C CNN
F 3 "" H 12850 3400 60  0000 C CNN
	1    12850 3400
	0    1    1    0   
$EndComp
$Comp
L Device:C C36
U 1 1
P 12850 3200
F 0 "C36" H 12850 3300 40  0000 L CNN
F 1 "10u" H 12856 3115 40  0000 L CNN
F 2 "Capacitor_SMD:C_0805_2012Metric" H 12888 3050 30  0001 C CNN
F 3 "" H 12850 3200 60  0000 C CNN
F 4 "885012107014" H 0   0   50  0001 C CNN "MFN"
	1    12850 3200
	0    1    1    0   
$EndComp
$Comp
L Device:C C34
U 1 1
P 12850 2950
F 0 "C34" V 12621 2950 40  0000 C CNN
F 1 "DNP" V 12697 2950 40  0000 C CNN
F 2 "Capacitor_SMD:C_0603_1608Metric" H 12888 2800 30  0001 C CNN
F 3 "" H 12850 2950 60  0000 C CNN
	1    12850 2950
	0    1    1    0   
$EndComp
Wire Wire Line
	12700 2950 12600 2950
Connection ~ 12600 2950
Wire Wire Line
	12600 2950 12600 2250
Wire Wire Line
	12700 3200 12600 3200
Connection ~ 12600 3200
Wire Wire Line
	12600 3200 12600 2950
Wire Wire Line
	12700 3400 12600 3400
Connection ~ 12600 3400
Wire Wire Line
	12600 3400 12600 3200
$Comp
L power:GND #PWR0103
U 1 1
P 13100 3400
F 0 "#PWR0103" H 13100 3400 30  0001 C CNN
F 1 "GND" H 13100 3330 30  0001 C CNN
F 2 "" H 13100 3400 60  0000 C CNN
F 3 "" H 13100 3400 60  0000 C CNN
	1    13100 3400
	0    -1   -1   0   
$EndComp
$Comp
L power:GND #PWR0102
U 1 1
P 13100 3200
F 0 "#PWR0102" H 13100 3200 30  0001 C CNN
F 1 "GND" H 13100 3130 30  0001 C CNN
F 2 "" H 13100 3200 60  0000 C CNN
F 3 "" H 13100 3200 60  0000 C CNN
	1    13100 3200
	0    -1   -1   0   
$EndComp
$Comp
L power:GND #PWR0101
U 1 1
P 13100 2950
F 0 "#PWR0101" H 13100 2950 30  0001 C CNN
F 1 "GND" H 13100 2880 30  0001 C CNN
F 2 "" H 13100 2950 60  0000 C CNN
F 3 "" H 13100 2950 60  0000 C CNN
	1    13100 2950
	0    -1   -1   0   
$EndComp
Wire Wire Line
	13000 2950 13100 2950
Wire Wire Line
	13100 3200 13000 3200
Wire Wire Line
	13000 3400 13100 3400
Wire Wire Line
	12900 4100 12900 4050
Wire Wire Line
	12900 4050 13750 4050
Wire Wire Line
	13750 4050 13750 3850
Wire Wire Line
	13750 2250 14200 2250
Text Label 14800 2250 0    50   ~ 0
5V
$Comp
L Device:Ferrite_Bead FB10
U 1 1
P 14350 2250
F 0 "FB10" V 14300 2100 50  0000 C CNN
F 1 "CIC21P101NE" V 14200 2250 50  0000 C CNN
F 2 "fmcw:C_0603b" H 14350 2250 60  0001 C CNN
F 3 "" H 14350 2250 60  0000 C CNN
	1    14350 2250
	0    1    1    0   
$EndComp
Wire Wire Line
	14500 2250 14800 2250
Wire Wire Line
	12800 4100 12800 4050
Wire Wire Line
	12800 4050 12900 4050
$Comp
L Device:C C63
U 1 1
P 14050 2950
F 0 "C63" V 13821 2950 40  0000 C CNN
F 1 "DNP" V 13897 2950 40  0000 C CNN
F 2 "Capacitor_SMD:C_0603_1608Metric" H 14088 2800 30  0001 C CNN
F 3 "" H 14050 2950 60  0000 C CNN
	1    14050 2950
	0    1    1    0   
$EndComp
$Comp
L Device:C C65
U 1 1
P 14050 3200
F 0 "C65" H 14050 3300 40  0000 L CNN
F 1 "10u" H 14056 3115 40  0000 L CNN
F 2 "Capacitor_SMD:C_0805_2012Metric" H 14088 3050 30  0001 C CNN
F 3 "" H 14050 3200 60  0000 C CNN
F 4 "885012107014" H 0   0   50  0001 C CNN "MFN"
	1    14050 3200
	0    1    1    0   
$EndComp
$Comp
L Device:C C66
U 1 1
P 14050 3400
F 0 "C66" H 14050 3500 40  0000 L CNN
F 1 "2.2u" H 14056 3315 40  0000 L CNN
F 2 "Capacitor_SMD:C_0603_1608Metric" H 14088 3250 30  0001 C CNN
F 3 "" H 14050 3400 60  0000 C CNN
	1    14050 3400
	0    1    1    0   
$EndComp
$Comp
L Device:C C67
U 1 1
P 14050 3650
F 0 "C67" H 14050 3750 40  0000 L CNN
F 1 "100p" H 14056 3565 40  0000 L CNN
F 2 "Capacitor_SMD:C_0402_1005Metric" H 14088 3500 30  0001 C CNN
F 3 "" H 14050 3650 60  0000 C CNN
	1    14050 3650
	0    1    1    0   
$EndComp
$Comp
L Device:C C68
U 1 1
P 14050 3850
F 0 "C68" H 14050 3950 40  0000 L CNN
F 1 "100p" H 14056 3765 40  0000 L CNN
F 2 "Capacitor_SMD:C_0402_1005Metric" H 14088 3700 30  0001 C CNN
F 3 "" H 14050 3850 60  0000 C CNN
	1    14050 3850
	0    1    1    0   
$EndComp
Wire Wire Line
	13900 3850 13750 3850
Connection ~ 13750 3850
Wire Wire Line
	13750 3850 13750 3650
Wire Wire Line
	13750 3650 13900 3650
Connection ~ 13750 3650
Wire Wire Line
	13750 3650 13750 3400
Wire Wire Line
	13900 3400 13750 3400
Connection ~ 13750 3400
Wire Wire Line
	13750 3400 13750 3200
Wire Wire Line
	13750 3200 13900 3200
Connection ~ 13750 3200
Wire Wire Line
	13750 3200 13750 2950
Wire Wire Line
	13900 2950 13750 2950
Connection ~ 13750 2950
Wire Wire Line
	13750 2950 13750 2250
$Comp
L power:GND #PWR0107
U 1 1
P 14300 2950
F 0 "#PWR0107" H 14300 2950 30  0001 C CNN
F 1 "GND" H 14300 2880 30  0001 C CNN
F 2 "" H 14300 2950 60  0000 C CNN
F 3 "" H 14300 2950 60  0000 C CNN
	1    14300 2950
	0    -1   -1   0   
$EndComp
$Comp
L power:GND #PWR0108
U 1 1
P 14300 3200
F 0 "#PWR0108" H 14300 3200 30  0001 C CNN
F 1 "GND" H 14300 3130 30  0001 C CNN
F 2 "" H 14300 3200 60  0000 C CNN
F 3 "" H 14300 3200 60  0000 C CNN
	1    14300 3200
	0    -1   -1   0   
$EndComp
$Comp
L power:GND #PWR0109
U 1 1
P 14300 3400
F 0 "#PWR0109" H 14300 3400 30  0001 C CNN
F 1 "GND" H 14300 3330 30  0001 C CNN
F 2 "" H 14300 3400 60  0000 C CNN
F 3 "" H 14300 3400 60  0000 C CNN
	1    14300 3400
	0    -1   -1   0   
$EndComp
$Comp
L power:GND #PWR0119
U 1 1
P 14300 3650
F 0 "#PWR0119" H 14300 3650 30  0001 C CNN
F 1 "GND" H 14300 3580 30  0001 C CNN
F 2 "" H 14300 3650 60  0000 C CNN
F 3 "" H 14300 3650 60  0000 C CNN
	1    14300 3650
	0    -1   -1   0   
$EndComp
$Comp
L power:GND #PWR0161
U 1 1
P 14300 3850
F 0 "#PWR0161" H 14300 3850 30  0001 C CNN
F 1 "GND" H 14300 3780 30  0001 C CNN
F 2 "" H 14300 3850 60  0000 C CNN
F 3 "" H 14300 3850 60  0000 C CNN
	1    14300 3850
	0    -1   -1   0   
$EndComp
Wire Wire Line
	14300 3850 14200 3850
Wire Wire Line
	14200 3650 14300 3650
Wire Wire Line
	14300 3400 14200 3400
Wire Wire Line
	14200 3200 14300 3200
Wire Wire Line
	14300 2950 14200 2950
Wire Wire Line
	10350 5550 10550 5550
Wire Wire Line
	9800 5550 10050 5550
$Comp
L Device:R R9
U 1 1
P 10200 5550
F 0 "R9" V 10280 5550 40  0000 C CNN
F 1 "18" V 10207 5551 40  0000 C CNN
F 2 "fmcw:R_0402b" V 10130 5550 30  0001 C CNN
F 3 "" H 10200 5550 30  0000 C CNN
	1    10200 5550
	0    1    1    0   
$EndComp
Wire Wire Line
	10200 3800 10200 4350
Wire Wire Line
	10200 4350 11000 4350
Wire Wire Line
	11000 4350 11000 4500
Wire Wire Line
	11000 4800 12000 4800
Connection ~ 10200 4350
Wire Wire Line
	10200 4350 10200 4450
Wire Wire Line
	11850 4500 12000 4500
Wire Wire Line
	11550 4500 11000 4500
Connection ~ 11000 4500
Wire Wire Line
	11000 4500 11000 4600
Wire Wire Line
	11200 4600 11000 4600
Connection ~ 11000 4600
Wire Wire Line
	11000 4600 11000 4800
Wire Wire Line
	11500 4600 12000 4600
Wire Wire Line
	11700 5000 12000 5000
Wire Wire Line
	12600 5450 12600 5300
Wire Wire Line
	13200 5000 14200 5000
Wire Wire Line
	13200 4700 13500 4700
Connection ~ 12900 4050
Wire Wire Line
	15550 5000 14900 5000
$EndSCHEMATC
